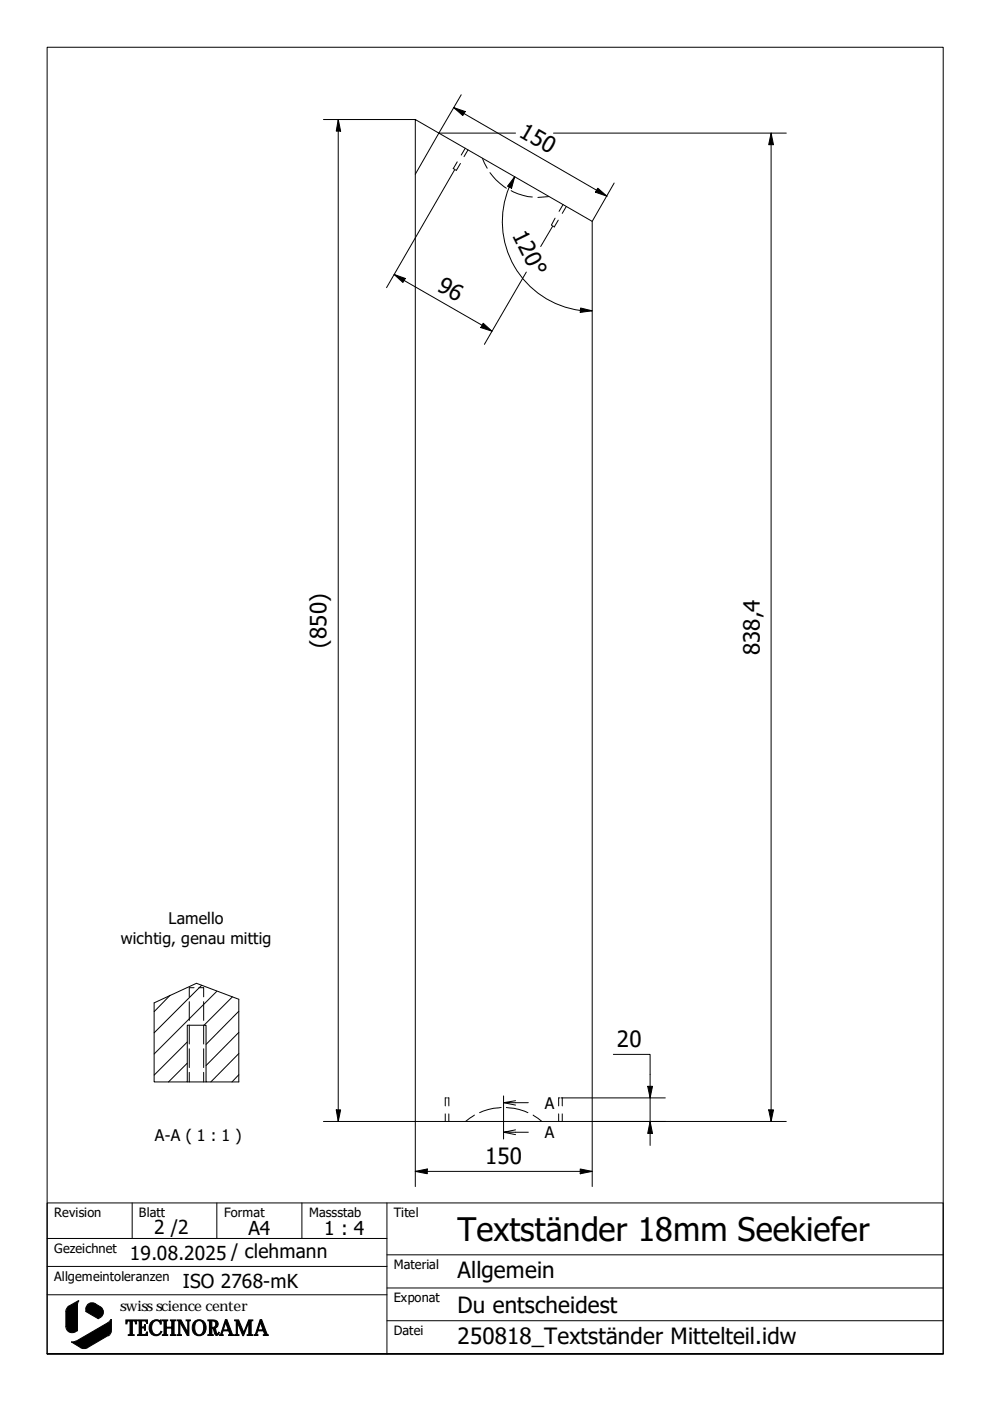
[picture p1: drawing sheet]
<svg xmlns="http://www.w3.org/2000/svg" width="210mm" height="297mm" viewBox="0 0 210 297" stroke-linecap="round" stroke-linejoin="round" font-family="sans-serif">
<!-- layer: Schraffur (ISO) -->
<path d="M36.1 211l-3.4 3.5M42.8 208.9l-10.1 10.1M46 210.2l-13.3 13.3M49.3 211.4l-6 6M50.6 218.9l-6.9 7M50.6 214.4l-6.9 7M39.7 225.4l-4 4M39.7 220.9l-7 7.1M50.6 227.9l-1.4 1.5M50.6 223.4l-5.9 6" fill="none" stroke="#000" stroke-width=".21"/>
<!-- layer: Verdeckt (ISO) -->
<g fill="none" stroke="#000" stroke-width=".21">
<path d="M96.9 34.3l-.8 1.5h.3M97.6 34.7l-.8 1.4-.3-.1M98.6 31.4l-.8 1.5M99.2 31.8l-.8 1.4M102.3 33.6l1 2.1M103.9 36.6a12.3 12.3 0 0 0 3.5 3.3M108.4 40.4l.4 .3a12.2 12.2 0 0 0 4.1 1.1M116.3 41.7l-2.3 .2M117.7 46.3l-.8 1.4 .2 .2M118.4 46.7l-.9 1.4-.2-.2M119.4 43.4l-.9 1.4M120.1 43.8l-.9 1.4"/>
<path d="M40.1 212.4v4M40.1 217.4v3.9M41.1 209.4h-1v2M42.2 209.4h1v2M43.2 212.4v4M43.2 217.4v3.9M40.1 222.4v3.9M40.1 227.4v2M43.2 222.4v3.9M43.2 227.4v2M94.4 236.2v1.6M94.7 232.8h-.3v1.7"/>
<path d="M94.9 232.8h.3v1.7M95.2 236.2v1.6M100.6 236.4l-1.9 1.4M106.3 234.8l-.6 .1a10.9 10.9 0 0 0-4 1M107.4 234.8l.5 .1a10.9 10.9 0 0 1 4 1M113 236.4l1.9 1.4M118.4 236.2v1.6M118.7 232.8h-.3v1.7M119 232.8h.2v1.7M119.2 236.2v1.6"/>
</g>
<!-- layer: Sichtbar (ISO) -->
<path d="M93 28.2l32.6 18.7v190.9h-37.5v-200.9zM50.6 211.9v17.5h-6.9v-12h-4v12h-7v-16.8M39.7 229.4h4" fill="none" stroke="#000" stroke-width=".21"/>
<!-- layer: Bruchlinie (ISO) -->
<path d="M50.6 211.9l-8.9-3.4-9 4.1" fill="none" stroke="#000" stroke-width=".21"/>
<!-- layer: Schraffur (ISO) -->
<g fill="#000">
<path d="M18.6 276.5h.2a1.13 1.13 0 0 1 1.4-.1l1.1 .7a1.18 1.18 0 0 1 .6 1.3 1.53 1.53 0 0 1-1.1 1.2l-2.6-1.5v-.9z" fill-rule="evenodd"/>
<path d="M15.2 284.6l1-.3 6.9-3.9 .5-.6v2.5l-.1 .4-.4 .4-4.6 2.7-.5 .1h-.6z" fill-rule="evenodd"/>
<path d="M14.3 277.1l2.4-1.3-.3 .6v5.7a1.43 1.43 0 0 1-2.3-.5l-.1-3.6z" fill-rule="evenodd"/>
</g>
<!-- layer: Schnittlinie (ISO) -->
<path d="M106.8 232.4v9.1M106.8 233.8l2.5 .5M109.3 239.6l-2.5 .5h5.2M109.3 233.4l-2.5 .4h5.2M106.8 240.1l2.5 .5" fill="none" stroke="#000" stroke-width=".21"/>
<!-- layer: Rahmen (ISO) -->
<path d="M10 287v-277h190v277h-190h190" fill="none" stroke="#000" stroke-width=".21"/>
<!-- layer: Titel (ISO) -->
<g fill="none" stroke="#000" stroke-width=".21">
<path d="M10 255h190v32h-190zM28 255v7.6M46 255v7.6M64 255v7.6M82 255v32M10 274.5h72M10 268.5h72M10 262.6h72M16.4 276.7v5.4l-.5 .3M16.7 275.9l-2.1 1a1.31 1.31 0 0 0-.6 1.1v3.3M16.7 275.8l-.3 .9M20.2 276.4a2.48 2.48 0 0 1 1.7 1.5 1.47 1.47 0 0 1-1.1 1.7l-2.6-1.5v-.6"/>
<path d="M20.2 276.4a1.31 1.31 0 0 0-2 1.1M23.5 279.7l-.6 .7M23.5 279.8h.1M23.6 279.8v2.3M82 266.1h118M82 273.1h118M14 281.2a1.31 1.31 0 0 0 1.9 1.2M15.2 284.5v.1M15.2 284.6l2 1.2a1.31 1.31 0 0 0 1.3 0M16.1 284.3l-.9 .2M22.9 280.4l-6.7 3.9M22.9 283.2l-4.4 2.6"/>
<path d="M23.6 282.1a1.31 1.31 0 0 1-.6 1.1M82 280h118"/>
</g>
<!-- layer: Skizziergeometrie (ISO) -->
<path d="M93 28.2l-4.9-2.9v11.6" fill="none" stroke="#000" stroke-width=".21"/>
<g fill="none" stroke="#000" stroke-width=".21">
<path d="M68.6 25.3h19.5M71.7 25.3l.5 2.5h-.9zM71.7 25.3v212.5M96.2 22.8l2.4 .9-.5 .8zM96.2 22.8l32.5 18.8M96.4 35.9l-14.4 25.1M97.8 20.1l-4.8 8.1h16.3M108 39.7a19 19 0 0 0 15 26.1M109.1 37.5l-.6 2.4-.9-.4zM109.1 37.5l-1.1 2.2M117.3 28.2h49.4M126.7 39.9l2 1.7-2.5-.8z"/>
<path d="M130.2 38.8l-4.6 8.1M163.5 28.2l.5 2.5h-1zM163.5 28.2v209.6M83.6 58.2l2.3 .8-.5 .9zM83.6 58.2l20.7 12M111.6 57.7l-8.9 15.3M117.2 47.9l-2.6 4.4M102.4 68.5l1.9 1.7-2.4-.7zM123 65.7l2.6 .2M123.1 65.3l2.5 .6-2.6 .3zM68.6 237.8h19.5v13.8M71.3 235.3h.9l-.5 2.5z"/>
<path d="M119.2 232.8h21.9M130 223.5h7.8v19.4M137.3 230.3h1l-.5 2.5zM137.8 237.8l.5 2.5h-1zM163 235.3h1l-.5 2.5zM166.7 237.8h-41.1v13.8M88.1 248.4l2.5-.6v1.1zM88.1 248.4h37.5M123 247.8l2.6 .6-2.6 .5z"/>
</g>
<g fill="#000">
<path d="M71.7 25.3l.5 2.5h-.9zM96.2 22.8l2.4 .9-.5 .8zM109.1 37.5l-.6 2.4-.9-.4zM163.5 28.2l.5 2.5h-1zM83.6 58.2l2.3 .8-.5 .9zM126.7 39.9l2 1.7-2.5-.8zM102.4 68.5l1.9 1.7-2.4-.7zM123.1 65.3l2.5 .6-2.6 .3zM71.3 235.3h.9l-.5 2.5zM137.3 230.3h1l-.5 2.5zM163 235.3h1l-.5 2.5zM88.1 248.4l2.5-.6v1.1z"/>
<path d="M123 247.8l2.6 .6-2.6 .5zM137.8 237.8l.5 2.5h-1z"/>
</g>
<text font-size="6.9" x="97" y="263.1">Textständer 18mm Seekiefer</text>
<g font-size="4.7">
<text x="109.8" y="28.8" transform="rotate(30 109.8 28.8)">150</text>
<text x="108.5" y="49.7" transform="rotate(64 108.5 49.7)">120°</text>
<text x="92.5" y="61.5" transform="rotate(30 92.5 61.5)">96</text>
<text x="69.3" y="137.4" transform="rotate(-90 69.3 137.4)">(850)</text>
<text x="161.1" y="139" transform="rotate(-90 161.1 139)">838,4</text>
<text x="130.8" y="221.9">20</text>
<text x="102.9" y="246.7">150</text>
<text x="97" y="270.9">Allgemein</text>
<text x="97" y="278.3">Du entscheidest</text>
<text x="26.7" y="283.2">TECHNORAMA</text>
<text x="97" y="285">250818_Textständer Mittelteil.idw</text>
</g>
<g font-size="4.1">
<text x="32.7" y="261.6">2 /2</text>
<text x="52.7" y="261.8">A4</text>
<text x="68.7" y="261.8">1 : 4</text>
<text x="27.5" y="267.1">19.08.2025 / clehmann</text>
<text x="38.8" y="273">ISO 2768-mK</text>
</g>
<g font-size="3.4">
<text x="35.7" y="195.9">Lamello</text>
<text x="25.7" y="200.1">wichtig, genau mittig</text>
<text x="115.5" y="235.1">A</text>
<text x="32.9" y="241.8">A-A ( 1 : 1 )</text>
<text x="115.5" y="241.3">A</text>
</g>
<text font-size="3.2" x="25.5" y="277.9">swiss science center</text>
<g font-size="2.7">
<text x="11.5" y="258.1">Revision</text>
<text x="29.5" y="258.1">Blatt</text>
<text x="47.5" y="258">Format</text>
<text x="65.5" y="258.1">Massstab</text>
<text x="83.5" y="258.1">Titel</text>
<text x="11.5" y="265.6">Gezeichnet</text>
<text x="83.5" y="269.1">Material</text>
<text x="11.5" y="271.6">Allgemeintoleranzen</text>
<text x="83.5" y="276">Exponat</text>
<text x="83.5" y="283.1">Datei</text>
</g>
</svg>
